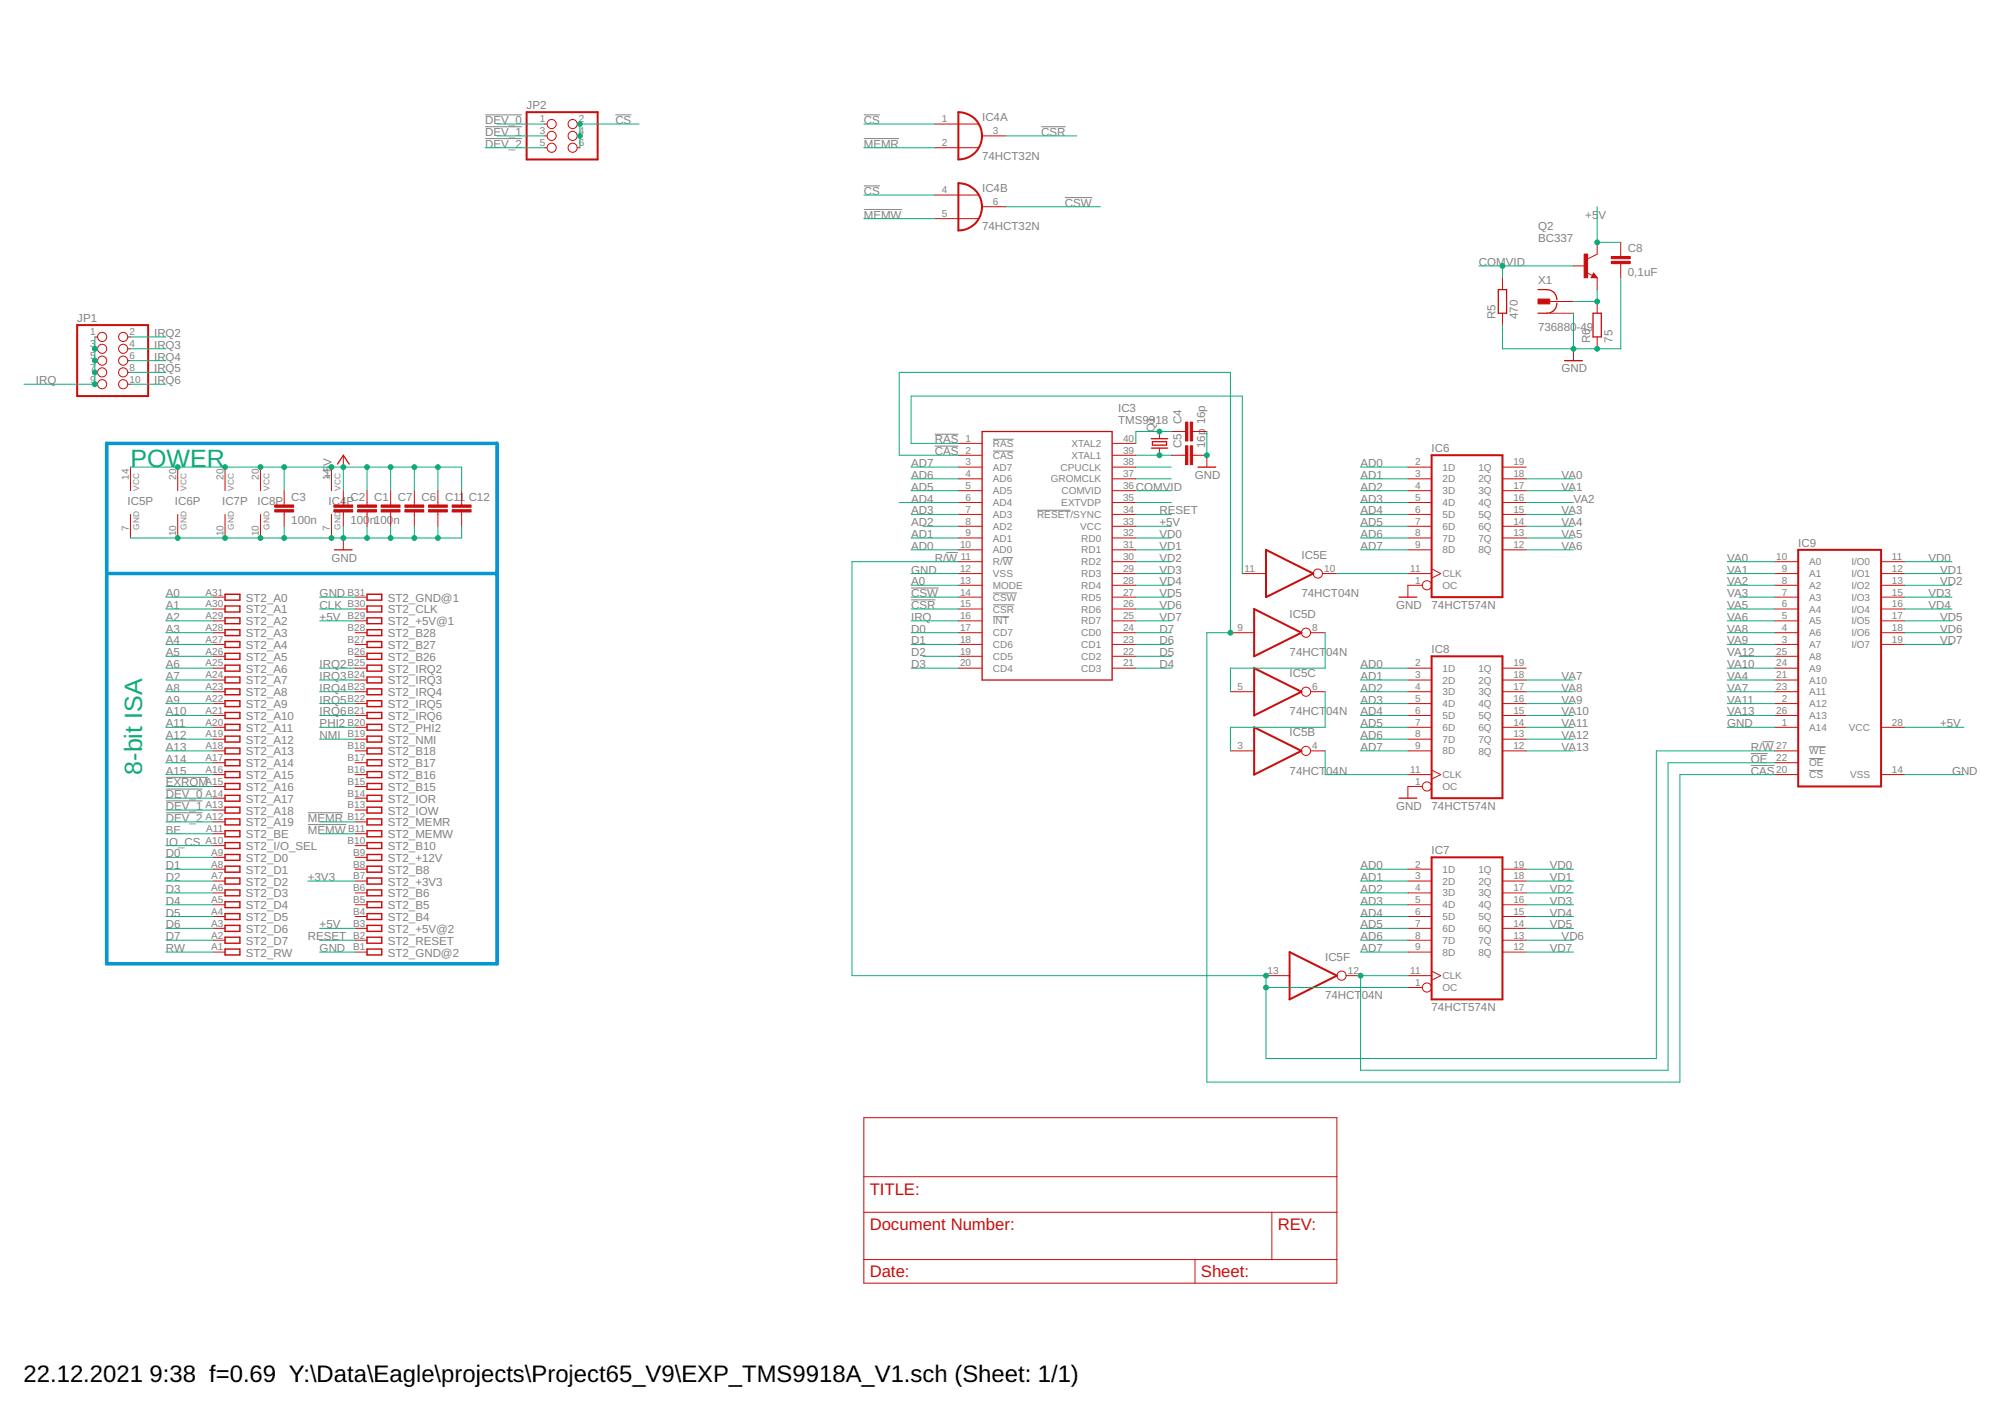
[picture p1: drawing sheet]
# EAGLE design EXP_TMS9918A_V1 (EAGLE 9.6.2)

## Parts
C1  100n  C-EU050-025X075  [C050-025X075]
C2  100n  C-EU050-025X075  [C050-025X075]
C3  100n  C-EU050-025X075  [C050-025X075]
C4  16p  C-EU050-024X044  [C050-024X044]
C5  16p  C-EU050-024X044  [C050-024X044]
C6  C-EU050-035X075  [C050-035X075]
C7  C-EU050-035X075  [C050-035X075]
C8  0,1uF  C-EU050-024X044  [C050-024X044]
C11  C-EU050-035X075  [C050-035X075]
C12  C-EU050-035X075  [C050-035X075]
IC3  TMS9918  [DIP1524W53P254L5310H508Q40N]
IC4  74HCT32N  [DIL14]
IC5  74HCT04N  [DIL14]
IC6  74HCT574N  [DIL20]
IC7  74HCT574N  [DIL20]
IC8  74HCT574N  [DIL20]
IC9  62256P  [DIL28-6]
JP1  PINHD-2X5  [2X05]
JP2  PINHD-2X3  [2X03]
Q1  CRYSTALHC49S  [HC49/S]
Q2  BC337  [TO92]
R5  470  R-EU_0207/7  [0207/7]
R6  75  R-EU_0207/7  [0207/7]
ST2  IBM8BIT_ISASHORT  [APP_2X32_SHORT]
X1  736880-49  [736880-49]

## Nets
!CAS: IC3.2(!CAS) IC5.9(D:I) IC9.20(!CS)
!CS: IC4.1(A:I0) IC4.4(B:I0) JP2.2 JP2.4 JP2.6
!CSR: IC3.15(!CSR) IC4.3(A:O)
!CSW: IC3.14(!CSW) IC4.6(B:O)
!DEV_0: JP2.1 ST2.A14
!DEV_1: JP2.3 ST2.A13
!DEV_2: JP2.5 ST2.A12
!EXROM: ST2.A15
!MEMR: IC4.2(A:I1) ST2.B12
!MEMW: IC4.5(B:I1) ST2.B11
!OE: IC5.12(F:O) IC7.11(CLK) IC9.22(!OE)
!RAS: IC3.1(!RAS) IC5.11(E:I)
+3V3: ST2.B7
+5V [power]: C1.1 C2.1 C3.1 C6.1 C7.1 C8.1 C11.1 C12.1 IC3.33(VCC) IC4.14(P:VCC) IC5.14(P:VCC) IC6.20(VCC) IC7.20(VCC) IC8.20(VCC) IC9.28(VCC) Q2.3(C) ST2.B3 ST2.B29
A0: IC3.13(MODE) ST2.A31
A1: ST2.A30
A2: ST2.A29
A3: ST2.A28
A4: ST2.A27
A5: ST2.A26
A6: ST2.A25
A7: ST2.A24
A8: ST2.A23
A9: ST2.A22
A10: ST2.A21
A11: ST2.A20
A12: ST2.A19
A13: ST2.A18
A14: ST2.A17
A15: ST2.A16
AD0: IC3.10(AD0) IC6.2(1D) IC7.2(1D) IC8.2(1D)
AD1: IC3.9(AD1) IC6.3(2D) IC7.3(2D) IC8.3(2D)
AD2: IC3.8(AD2) IC6.4(3D) IC7.4(3D) IC8.4(3D)
AD3: IC3.7(AD3) IC6.5(4D) IC7.5(4D) IC8.5(4D)
AD4: IC3.6(AD4) IC6.6(5D) IC7.6(5D) IC8.6(5D)
AD5: IC3.5(AD5) IC6.7(6D) IC7.7(6D) IC8.7(6D)
AD6: IC3.4(AD6) IC6.8(7D) IC7.8(7D) IC8.8(7D)
AD7: IC3.3(AD7) IC6.9(8D) IC7.9(8D) IC8.9(8D)
BE: ST2.A11
CLK: ST2.B30
COMVID: IC3.36(COMVID) Q2.2(B) R5.2
D0: IC3.17(CD7) ST2.A9
D1: IC3.18(CD6) ST2.A8
D2: IC3.19(CD5) ST2.A7
D3: IC3.20(CD4) ST2.A6
D4: IC3.21(CD3) ST2.A5
D5: IC3.22(CD2) ST2.A4
D6: IC3.23(CD1) ST2.A3
D7: IC3.24(CD0) ST2.A2
GND [power]: C1.2 C2.2 C3.2 C4.2 C5.2 C6.2 C7.2 C8.2 C11.2 C12.2 IC3.12(VSS) IC4.7(P:GND) IC5.7(P:GND) IC6.1(OC) IC6.10(GND) IC7.10(GND) IC8.1(OC) IC8.10(GND) IC9.1(A14) IC9.14(VSS) R5.1 R6.1 ST2.B1 ST2.B31 X1.1 X1.1@1 X1.1@2
IO_CS: ST2.A10
IRQ: IC3.16(!INT) JP1.1 JP1.3 JP1.5 JP1.7 JP1.9
IRQ2: JP1.2 ST2.B25
IRQ3: JP1.4 ST2.B24
IRQ4: JP1.6 ST2.B23
IRQ5: JP1.8 ST2.B22
IRQ6: JP1.10 ST2.B21
N$3: Q2.1(E) R6.2 X1.2
N$14: IC5.10(E:O) IC6.11(CLK)
N$15: IC5.5(C:I) IC5.8(D:O)
N$16: IC5.3(B:I) IC5.6(C:O)
N$17: IC5.4(B:O) IC8.11(CLK)
N$22: C4.1 IC3.40(XTAL2) Q1.2
N$23: C5.1 IC3.39(XTAL1) Q1.1
N$24: IC3.38(CPUCLK)
N$25: IC3.37(GROMCLK)
N$27: IC3.35(EXTVDP)
NMI: ST2.B19
PHI2: ST2.B20
R/!W: IC3.11(R/!W) IC5.13(F:I) IC7.1(OC) IC9.27(!WE)
RESET: IC3.34(!RESET!/SYNC) ST2.B2
RW: ST2.A1
VA0: IC6.18(2Q) IC9.10(A0)
VA1: IC6.17(3Q) IC9.9(A1)
VA2: IC6.16(4Q) IC9.8(A2)
VA3: IC6.15(5Q) IC9.7(A3)
VA4: IC6.14(6Q) IC9.21(A10)
VA5: IC6.13(7Q) IC9.6(A4)
VA6: IC6.12(8Q) IC9.5(A5)
VA7: IC8.18(2Q) IC9.23(A11)
VA8: IC8.17(3Q) IC9.4(A6)
VA9: IC8.16(4Q) IC9.3(A7)
VA10: IC8.15(5Q) IC9.24(A9)
VA11: IC8.14(6Q) IC9.2(A12)
VA12: IC8.13(7Q) IC9.25(A8)
VA13: IC8.12(8Q) IC9.26(A13)
VD0: IC3.32(RD0) IC7.19(1Q) IC9.11(I/O0)
VD1: IC3.31(RD1) IC7.18(2Q) IC9.12(I/O1)
VD2: IC3.30(RD2) IC7.17(3Q) IC9.13(I/O2)
VD3: IC3.29(RD3) IC7.16(4Q) IC9.15(I/O3)
VD4: IC3.28(RD4) IC7.15(5Q) IC9.16(I/O4)
VD5: IC3.27(RD5) IC7.14(6Q) IC9.17(I/O5)
VD6: IC3.26(RD6) IC7.13(7Q) IC9.18(I/O6)
VD7: IC3.25(RD7) IC7.12(8Q) IC9.19(I/O7)
Unconnected: IC4.8(C:O) IC4.9(C:I0) IC4.10(C:I1) IC4.11(D:O) IC4.12(D:I0) IC4.13(D:I1) IC5.1(A:I) IC5.2(A:O) IC6.19(1Q) IC8.19(1Q) ST2.B4 ST2.B5 ST2.B6 ST2.B8 ST2.B9 ST2.B10 ST2.B13 ST2.B14 ST2.B15 ST2.B16 ST2.B17 ST2.B18 ST2.B26 ST2.B27 ST2.B28

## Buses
A8,A9,A10,A11,ACIA_CS,IO_CS,IO_CS_N,N$3,N$4,N$8

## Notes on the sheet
- POWER
- 8-bit ISA
